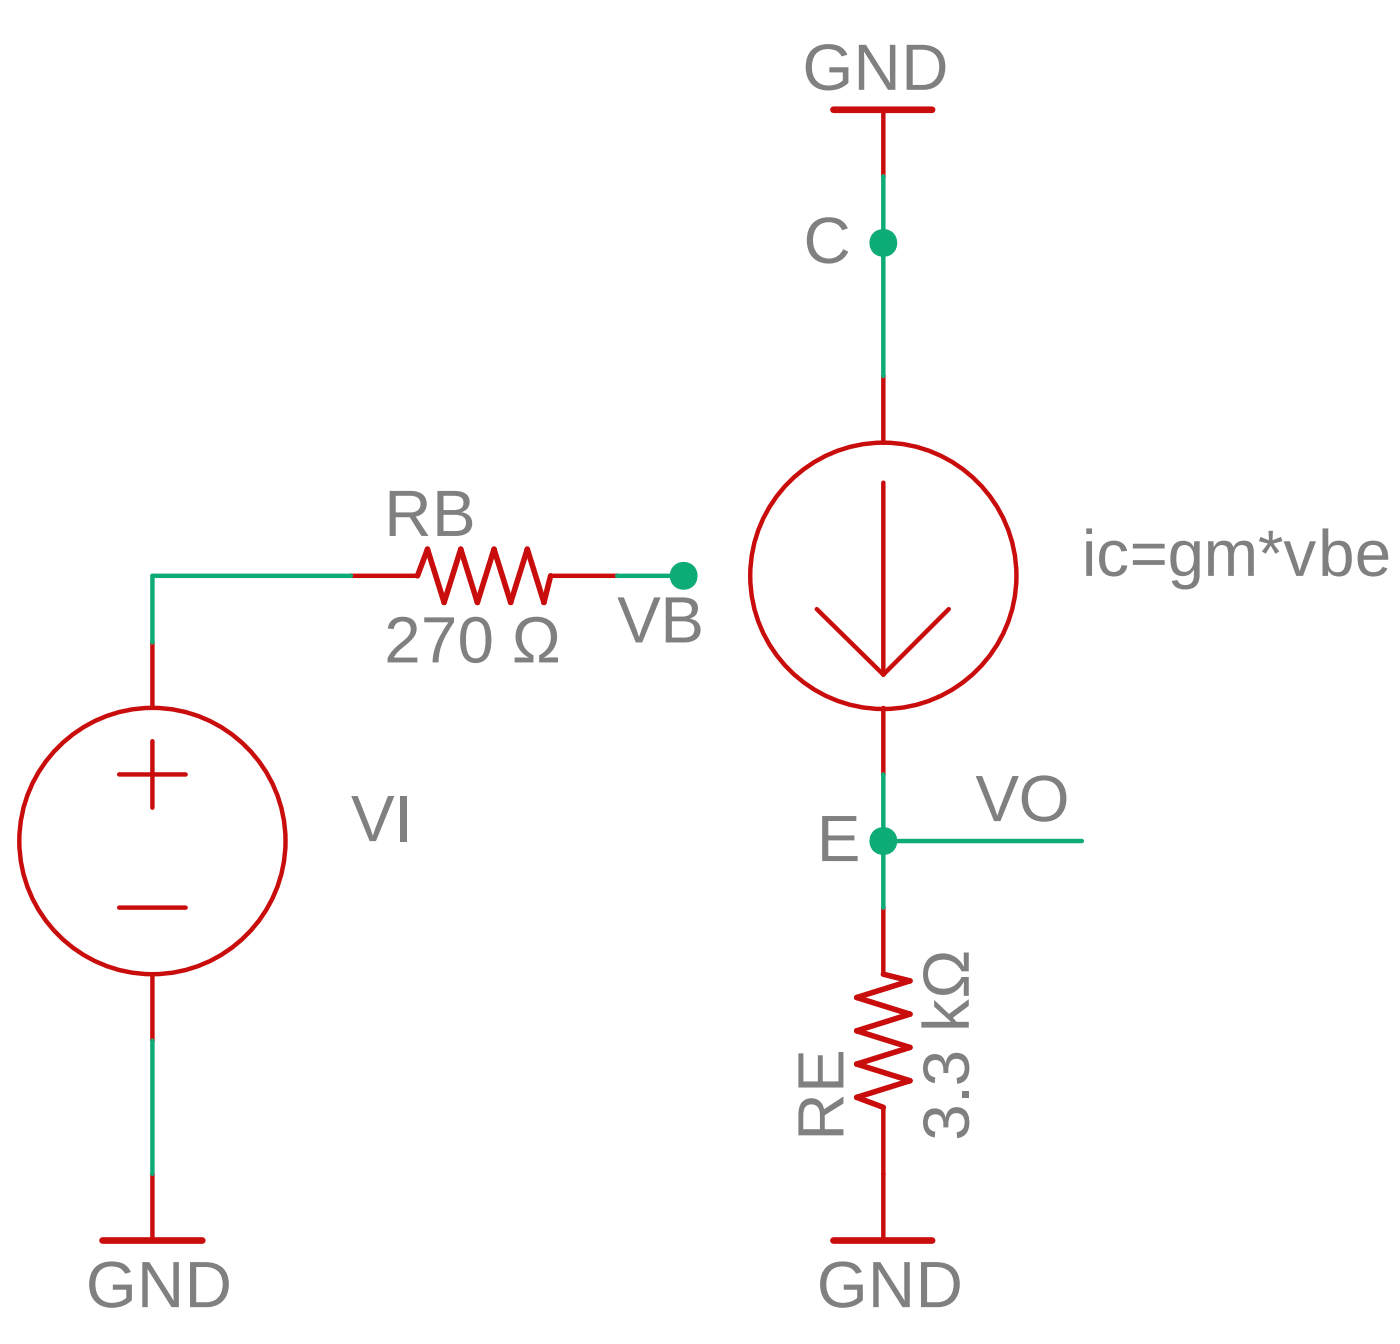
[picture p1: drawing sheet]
<?xml version="1.0" encoding="utf-8"?>
<!DOCTYPE eagle SYSTEM "eagle.dtd">
<eagle version="9.6.2">
<drawing>
<settings>
<setting alwaysvectorfont="no"/>
<setting verticaltext="up"/>
</settings>
<grid distance="0.1" unitdist="inch" unit="inch" style="lines" multiple="1" display="no" altdistance="0.01" altunitdist="inch" altunit="inch"/>
<schematic xreflabel="%F%N/%S.%C%R" xrefpart="/%S.%C%R">
<libraries>
<library name="rcl">
<symbols>
<symbol name="R-US">
<wire x1="-2.54" y1="0" x2="-2.159" y2="1.016" width="0.2032" layer="94"/>
<wire x1="-2.159" y1="1.016" x2="-1.524" y2="-1.016" width="0.2032" layer="94"/>
<wire x1="-1.524" y1="-1.016" x2="-0.889" y2="1.016" width="0.2032" layer="94"/>
<wire x1="-0.889" y1="1.016" x2="-0.254" y2="-1.016" width="0.2032" layer="94"/>
<wire x1="-0.254" y1="-1.016" x2="0.381" y2="1.016" width="0.2032" layer="94"/>
<wire x1="0.381" y1="1.016" x2="1.016" y2="-1.016" width="0.2032" layer="94"/>
<wire x1="1.016" y1="-1.016" x2="1.651" y2="1.016" width="0.2032" layer="94"/>
<wire x1="1.651" y1="1.016" x2="2.286" y2="-1.016" width="0.2032" layer="94"/>
<wire x1="2.286" y1="-1.016" x2="2.54" y2="0" width="0.2032" layer="94"/>
<text x="-3.81" y="1.4986" size="1.778" layer="95">&gt;NAME</text>
<text x="-3.81" y="-3.302" size="1.778" layer="96">&gt;VALUE</text>
<pin name="2" x="5.08" y="0" visible="off" length="short" direction="pas" swaplevel="1" rot="R180"/>
<pin name="1" x="-5.08" y="0" visible="off" length="short" direction="pas" swaplevel="1"/>
</symbol>
</symbols>
<devicesets>
<deviceset name="R-US_" prefix="R" uservalue="yes">
<gates>
<gate name="G$1" symbol="R-US" x="0" y="0"/>
</gates>
<devices>
<device name="R0402" package="R0402">
<connects>
<connect gate="G$1" pin="1" pad="1"/>
<connect gate="G$1" pin="2" pad="2"/>
</connects>
<package3dinstances>
<package3dinstance package3d_urn="urn:adsk.eagle:package:23547/3"/>
</package3dinstances>
<technologies>
<technology name="">
<attribute name="POPULARITY" value="34" constant="no"/>
<attribute name="SPICEPREFIX" value="R" constant="no"/>
</technology>
</technologies>
</device>
<device name="R0603" package="R0603">
<connects>
<connect gate="G$1" pin="1" pad="1"/>
<connect gate="G$1" pin="2" pad="2"/>
</connects>
<package3dinstances>
<package3dinstance package3d_urn="urn:adsk.eagle:package:23555/3"/>
</package3dinstances>
<technologies>
<technology name="">
<attribute name="POPULARITY" value="77" constant="no"/>
<attribute name="SPICEPREFIX" value="R" constant="no"/>
</technology>
</technologies>
</device>
<device name="R0805" package="R0805">
<connects>
<connect gate="G$1" pin="1" pad="1"/>
<connect gate="G$1" pin="2" pad="2"/>
</connects>
<package3dinstances>
<package3dinstance package3d_urn="urn:adsk.eagle:package:23553/2"/>
</package3dinstances>
<technologies>
<technology name="">
<attribute name="POPULARITY" value="85" constant="no"/>
<attribute name="SPICEPREFIX" value="R" constant="no"/>
</technology>
</technologies>
</device>
<device name="R0805W" package="R0805W">
<connects>
<connect gate="G$1" pin="1" pad="1"/>
<connect gate="G$1" pin="2" pad="2"/>
</connects>
<package3dinstances>
<package3dinstance package3d_urn="urn:adsk.eagle:package:23537/2"/>
</package3dinstances>
<technologies>
<technology name="">
<attribute name="POPULARITY" value="0" constant="no"/>
<attribute name="SPICEPREFIX" value="R" constant="no"/>
</technology>
</technologies>
</device>
<device name="R1206" package="R1206">
<connects>
<connect gate="G$1" pin="1" pad="1"/>
<connect gate="G$1" pin="2" pad="2"/>
</connects>
<package3dinstances>
<package3dinstance package3d_urn="urn:adsk.eagle:package:23540/2"/>
</package3dinstances>
<technologies>
<technology name="">
<attribute name="POPULARITY" value="19" constant="no"/>
<attribute name="SPICEPREFIX" value="R" constant="no"/>
</technology>
</technologies>
</device>
<device name="R1206W" package="R1206W">
<connects>
<connect gate="G$1" pin="1" pad="1"/>
<connect gate="G$1" pin="2" pad="2"/>
</connects>
<package3dinstances>
<package3dinstance package3d_urn="urn:adsk.eagle:package:23539/2"/>
</package3dinstances>
<technologies>
<technology name="">
<attribute name="POPULARITY" value="0" constant="no"/>
<attribute name="SPICEPREFIX" value="R" constant="no"/>
</technology>
</technologies>
</device>
<device name="R1210" package="R1210">
<connects>
<connect gate="G$1" pin="1" pad="1"/>
<connect gate="G$1" pin="2" pad="2"/>
</connects>
<package3dinstances>
<package3dinstance package3d_urn="urn:adsk.eagle:package:23554/2"/>
</package3dinstances>
<technologies>
<technology name="">
<attribute name="POPULARITY" value="0" constant="no"/>
<attribute name="SPICEPREFIX" value="R" constant="no"/>
</technology>
</technologies>
</device>
<device name="R1210W" package="R1210W">
<connects>
<connect gate="G$1" pin="1" pad="1"/>
<connect gate="G$1" pin="2" pad="2"/>
</connects>
<package3dinstances>
<package3dinstance package3d_urn="urn:adsk.eagle:package:23541/2"/>
</package3dinstances>
<technologies>
<technology name="">
<attribute name="POPULARITY" value="0" constant="no"/>
<attribute name="SPICEPREFIX" value="R" constant="no"/>
</technology>
</technologies>
</device>
<device name="R2010" package="R2010">
<connects>
<connect gate="G$1" pin="1" pad="1"/>
<connect gate="G$1" pin="2" pad="2"/>
</connects>
<package3dinstances>
<package3dinstance package3d_urn="urn:adsk.eagle:package:23551/2"/>
</package3dinstances>
<technologies>
<technology name="">
<attribute name="POPULARITY" value="0" constant="no"/>
<attribute name="SPICEPREFIX" value="R" constant="no"/>
</technology>
</technologies>
</device>
<device name="R2010W" package="R2010W">
<connects>
<connect gate="G$1" pin="1" pad="1"/>
<connect gate="G$1" pin="2" pad="2"/>
</connects>
<package3dinstances>
<package3dinstance package3d_urn="urn:adsk.eagle:package:23542/2"/>
</package3dinstances>
<technologies>
<technology name="">
<attribute name="POPULARITY" value="0" constant="no"/>
<attribute name="SPICEPREFIX" value="R" constant="no"/>
</technology>
</technologies>
</device>
<device name="R2012" package="R2012">
<connects>
<connect gate="G$1" pin="1" pad="1"/>
<connect gate="G$1" pin="2" pad="2"/>
</connects>
<package3dinstances>
<package3dinstance package3d_urn="urn:adsk.eagle:package:23543/2"/>
</package3dinstances>
<technologies>
<technology name="">
<attribute name="POPULARITY" value="0" constant="no"/>
<attribute name="SPICEPREFIX" value="R" constant="no"/>
</technology>
</technologies>
</device>
<device name="R2012W" package="R2012W">
<connects>
<connect gate="G$1" pin="1" pad="1"/>
<connect gate="G$1" pin="2" pad="2"/>
</connects>
<package3dinstances>
<package3dinstance package3d_urn="urn:adsk.eagle:package:23544/2"/>
</package3dinstances>
<technologies>
<technology name="">
<attribute name="POPULARITY" value="0" constant="no"/>
<attribute name="SPICEPREFIX" value="R" constant="no"/>
</technology>
</technologies>
</device>
<device name="R2512" package="R2512">
<connects>
<connect gate="G$1" pin="1" pad="1"/>
<connect gate="G$1" pin="2" pad="2"/>
</connects>
<package3dinstances>
<package3dinstance package3d_urn="urn:adsk.eagle:package:23545/2"/>
</package3dinstances>
<technologies>
<technology name="">
<attribute name="POPULARITY" value="0" constant="no"/>
<attribute name="SPICEPREFIX" value="R" constant="no"/>
</technology>
</technologies>
</device>
<device name="R2512W" package="R2512W">
<connects>
<connect gate="G$1" pin="1" pad="1"/>
<connect gate="G$1" pin="2" pad="2"/>
</connects>
<package3dinstances>
<package3dinstance package3d_urn="urn:adsk.eagle:package:23565/2"/>
</package3dinstances>
<technologies>
<technology name="">
<attribute name="POPULARITY" value="2" constant="no"/>
<attribute name="SPICEPREFIX" value="R" constant="no"/>
</technology>
</technologies>
</device>
<device name="R3216" package="R3216">
<connects>
<connect gate="G$1" pin="1" pad="1"/>
<connect gate="G$1" pin="2" pad="2"/>
</connects>
<package3dinstances>
<package3dinstance package3d_urn="urn:adsk.eagle:package:23557/2"/>
</package3dinstances>
<technologies>
<technology name="">
<attribute name="POPULARITY" value="0" constant="no"/>
<attribute name="SPICEPREFIX" value="R" constant="no"/>
</technology>
</technologies>
</device>
<device name="R3216W" package="R3216W">
<connects>
<connect gate="G$1" pin="1" pad="1"/>
<connect gate="G$1" pin="2" pad="2"/>
</connects>
<package3dinstances>
<package3dinstance package3d_urn="urn:adsk.eagle:package:23548/2"/>
</package3dinstances>
<technologies>
<technology name="">
<attribute name="POPULARITY" value="1" constant="no"/>
<attribute name="SPICEPREFIX" value="R" constant="no"/>
</technology>
</technologies>
</device>
<device name="R3225" package="R3225">
<connects>
<connect gate="G$1" pin="1" pad="1"/>
<connect gate="G$1" pin="2" pad="2"/>
</connects>
<package3dinstances>
<package3dinstance package3d_urn="urn:adsk.eagle:package:23549/2"/>
</package3dinstances>
<technologies>
<technology name="">
<attribute name="POPULARITY" value="0" constant="no"/>
<attribute name="SPICEPREFIX" value="R" constant="no"/>
</technology>
</technologies>
</device>
<device name="R3225W" package="R3225W">
<connects>
<connect gate="G$1" pin="1" pad="1"/>
<connect gate="G$1" pin="2" pad="2"/>
</connects>
<package3dinstances>
<package3dinstance package3d_urn="urn:adsk.eagle:package:23550/2"/>
</package3dinstances>
<technologies>
<technology name="">
<attribute name="POPULARITY" value="0" constant="no"/>
<attribute name="SPICEPREFIX" value="R" constant="no"/>
</technology>
</technologies>
</device>
<device name="R5025" package="R5025">
<connects>
<connect gate="G$1" pin="1" pad="1"/>
<connect gate="G$1" pin="2" pad="2"/>
</connects>
<package3dinstances>
<package3dinstance package3d_urn="urn:adsk.eagle:package:23552/2"/>
</package3dinstances>
<technologies>
<technology name="">
<attribute name="POPULARITY" value="0" constant="no"/>
<attribute name="SPICEPREFIX" value="R" constant="no"/>
</technology>
</technologies>
</device>
<device name="R5025W" package="R5025W">
<connects>
<connect gate="G$1" pin="1" pad="1"/>
<connect gate="G$1" pin="2" pad="2"/>
</connects>
<package3dinstances>
<package3dinstance package3d_urn="urn:adsk.eagle:package:23558/2"/>
</package3dinstances>
<technologies>
<technology name="">
<attribute name="POPULARITY" value="0" constant="no"/>
<attribute name="SPICEPREFIX" value="R" constant="no"/>
</technology>
</technologies>
</device>
<device name="R6332" package="R6332">
<connects>
<connect gate="G$1" pin="1" pad="1"/>
<connect gate="G$1" pin="2" pad="2"/>
</connects>
<package3dinstances>
<package3dinstance package3d_urn="urn:adsk.eagle:package:23559/2"/>
</package3dinstances>
<technologies>
<technology name="">
<attribute name="POPULARITY" value="0" constant="no"/>
<attribute name="SPICEPREFIX" value="R" constant="no"/>
</technology>
</technologies>
</device>
<device name="R6332W" package="R6332W">
<connects>
<connect gate="G$1" pin="1" pad="1"/>
<connect gate="G$1" pin="2" pad="2"/>
</connects>
<package3dinstances>
<package3dinstance package3d_urn="urn:adsk.eagle:package:26078/2"/>
</package3dinstances>
<technologies>
<technology name="">
<attribute name="POPULARITY" value="0" constant="no"/>
<attribute name="SPICEPREFIX" value="R" constant="no"/>
</technology>
</technologies>
</device>
<device name="M0805" package="M0805">
<connects>
<connect gate="G$1" pin="1" pad="1"/>
<connect gate="G$1" pin="2" pad="2"/>
</connects>
<package3dinstances>
<package3dinstance package3d_urn="urn:adsk.eagle:package:23556/2"/>
</package3dinstances>
<technologies>
<technology name="">
<attribute name="POPULARITY" value="45" constant="no"/>
<attribute name="SPICEPREFIX" value="R" constant="no"/>
</technology>
</technologies>
</device>
<device name="M1206" package="M1206">
<connects>
<connect gate="G$1" pin="1" pad="1"/>
<connect gate="G$1" pin="2" pad="2"/>
</connects>
<package3dinstances>
<package3dinstance package3d_urn="urn:adsk.eagle:package:23566/2"/>
</package3dinstances>
<technologies>
<technology name="">
<attribute name="POPULARITY" value="22" constant="no"/>
<attribute name="SPICEPREFIX" value="R" constant="no"/>
</technology>
</technologies>
</device>
<device name="M1406" package="M1406">
<connects>
<connect gate="G$1" pin="1" pad="1"/>
<connect gate="G$1" pin="2" pad="2"/>
</connects>
<package3dinstances>
<package3dinstance package3d_urn="urn:adsk.eagle:package:23569/2"/>
</package3dinstances>
<technologies>
<technology name="">
<attribute name="POPULARITY" value="0" constant="no"/>
<attribute name="SPICEPREFIX" value="R" constant="no"/>
</technology>
</technologies>
</device>
<device name="M2012" package="M2012">
<connects>
<connect gate="G$1" pin="1" pad="1"/>
<connect gate="G$1" pin="2" pad="2"/>
</connects>
<package3dinstances>
<package3dinstance package3d_urn="urn:adsk.eagle:package:23561/2"/>
</package3dinstances>
<technologies>
<technology name="">
<attribute name="POPULARITY" value="0" constant="no"/>
<attribute name="SPICEPREFIX" value="R" constant="no"/>
</technology>
</technologies>
</device>
<device name="M2309" package="M2309">
<connects>
<connect gate="G$1" pin="1" pad="1"/>
<connect gate="G$1" pin="2" pad="2"/>
</connects>
<package3dinstances>
<package3dinstance package3d_urn="urn:adsk.eagle:package:23562/2"/>
</package3dinstances>
<technologies>
<technology name="">
<attribute name="POPULARITY" value="0" constant="no"/>
<attribute name="SPICEPREFIX" value="R" constant="no"/>
</technology>
</technologies>
</device>
<device name="M3216" package="M3216">
<connects>
<connect gate="G$1" pin="1" pad="1"/>
<connect gate="G$1" pin="2" pad="2"/>
</connects>
<package3dinstances>
<package3dinstance package3d_urn="urn:adsk.eagle:package:23563/2"/>
</package3dinstances>
<technologies>
<technology name="">
<attribute name="POPULARITY" value="0" constant="no"/>
<attribute name="SPICEPREFIX" value="R" constant="no"/>
</technology>
</technologies>
</device>
<device name="M3516" package="M3516">
<connects>
<connect gate="G$1" pin="1" pad="1"/>
<connect gate="G$1" pin="2" pad="2"/>
</connects>
<package3dinstances>
<package3dinstance package3d_urn="urn:adsk.eagle:package:23573/2"/>
</package3dinstances>
<technologies>
<technology name="">
<attribute name="POPULARITY" value="0" constant="no"/>
<attribute name="SPICEPREFIX" value="R" constant="no"/>
</technology>
</technologies>
</device>
<device name="M5923" package="M5923">
<connects>
<connect gate="G$1" pin="1" pad="1"/>
<connect gate="G$1" pin="2" pad="2"/>
</connects>
<package3dinstances>
<package3dinstance package3d_urn="urn:adsk.eagle:package:23564/3"/>
</package3dinstances>
<technologies>
<technology name="">
<attribute name="POPULARITY" value="0" constant="no"/>
<attribute name="SPICEPREFIX" value="R" constant="no"/>
</technology>
</technologies>
</device>
<device name="0204/5" package="0204/5">
<connects>
<connect gate="G$1" pin="1" pad="1"/>
<connect gate="G$1" pin="2" pad="2"/>
</connects>
<package3dinstances>
<package3dinstance package3d_urn="urn:adsk.eagle:package:23488/1"/>
</package3dinstances>
<technologies>
<technology name="">
<attribute name="POPULARITY" value="18" constant="no"/>
<attribute name="SPICEPREFIX" value="R" constant="no"/>
</technology>
</technologies>
</device>
<device name="0204/7" package="0204/7">
<connects>
<connect gate="G$1" pin="1" pad="1"/>
<connect gate="G$1" pin="2" pad="2"/>
</connects>
<package3dinstances>
<package3dinstance package3d_urn="urn:adsk.eagle:package:23498/2"/>
</package3dinstances>
<technologies>
<technology name="">
<attribute name="POPULARITY" value="48" constant="no"/>
<attribute name="SPICEPREFIX" value="R" constant="no"/>
</technology>
</technologies>
</device>
<device name="0207/10" package="0207/10">
<connects>
<connect gate="G$1" pin="1" pad="1"/>
<connect gate="G$1" pin="2" pad="2"/>
</connects>
<package3dinstances>
<package3dinstance package3d_urn="urn:adsk.eagle:package:23491/2"/>
</package3dinstances>
<technologies>
<technology name="">
<attribute name="POPULARITY" value="36" constant="no"/>
<attribute name="SPICEPREFIX" value="R" constant="no"/>
</technology>
</technologies>
</device>
<device name="0207/12" package="0207/12">
<connects>
<connect gate="G$1" pin="1" pad="1"/>
<connect gate="G$1" pin="2" pad="2"/>
</connects>
<package3dinstances>
<package3dinstance package3d_urn="urn:adsk.eagle:package:23489/1"/>
</package3dinstances>
<technologies>
<technology name="">
<attribute name="POPULARITY" value="3" constant="no"/>
<attribute name="SPICEPREFIX" value="R" constant="no"/>
</technology>
</technologies>
</device>
<device name="0207/15" package="0207/15">
<connects>
<connect gate="G$1" pin="1" pad="1"/>
<connect gate="G$1" pin="2" pad="2"/>
</connects>
<package3dinstances>
<package3dinstance package3d_urn="urn:adsk.eagle:package:23492/1"/>
</package3dinstances>
<technologies>
<technology name="">
<attribute name="POPULARITY" value="0" constant="no"/>
<attribute name="SPICEPREFIX" value="R" constant="no"/>
</technology>
</technologies>
</device>
<device name="0207/2V" package="0207/2V">
<connects>
<connect gate="G$1" pin="1" pad="1"/>
<connect gate="G$1" pin="2" pad="2"/>
</connects>
<package3dinstances>
<package3dinstance package3d_urn="urn:adsk.eagle:package:23490/1"/>
</package3dinstances>
<technologies>
<technology name="">
<attribute name="POPULARITY" value="0" constant="no"/>
<attribute name="SPICEPREFIX" value="R" constant="no"/>
</technology>
</technologies>
</device>
<device name="0207/5V" package="0207/5V">
<connects>
<connect gate="G$1" pin="1" pad="1"/>
<connect gate="G$1" pin="2" pad="2"/>
</connects>
<package3dinstances>
<package3dinstance package3d_urn="urn:adsk.eagle:package:23502/1"/>
</package3dinstances>
<technologies>
<technology name="">
<attribute name="POPULARITY" value="0" constant="no"/>
<attribute name="SPICEPREFIX" value="R" constant="no"/>
</technology>
</technologies>
</device>
<device name="0207/7" package="0207/7">
<connects>
<connect gate="G$1" pin="1" pad="1"/>
<connect gate="G$1" pin="2" pad="2"/>
</connects>
<package3dinstances>
<package3dinstance package3d_urn="urn:adsk.eagle:package:23493/2"/>
</package3dinstances>
<technologies>
<technology name="">
<attribute name="POPULARITY" value="22" constant="no"/>
<attribute name="SPICEPREFIX" value="R" constant="no"/>
</technology>
</technologies>
</device>
<device name="0309/10" package="0309/10">
<connects>
<connect gate="G$1" pin="1" pad="1"/>
<connect gate="G$1" pin="2" pad="2"/>
</connects>
<package3dinstances>
<package3dinstance package3d_urn="urn:adsk.eagle:package:23567/2"/>
</package3dinstances>
<technologies>
<technology name="">
<attribute name="POPULARITY" value="0" constant="no"/>
<attribute name="SPICEPREFIX" value="R" constant="no"/>
</technology>
</technologies>
</device>
<device name="0309/12" package="0309/12">
<connects>
<connect gate="G$1" pin="1" pad="1"/>
<connect gate="G$1" pin="2" pad="2"/>
</connects>
<package3dinstances>
<package3dinstance package3d_urn="urn:adsk.eagle:package:23571/1"/>
</package3dinstances>
<technologies>
<technology name="">
<attribute name="POPULARITY" value="8" constant="no"/>
<attribute name="SPICEPREFIX" value="R" constant="no"/>
</technology>
</technologies>
</device>
<device name="0411/12" package="0411/12">
<connects>
<connect gate="G$1" pin="1" pad="1"/>
<connect gate="G$1" pin="2" pad="2"/>
</connects>
<package3dinstances>
<package3dinstance package3d_urn="urn:adsk.eagle:package:23578/1"/>
</package3dinstances>
<technologies>
<technology name="">
<attribute name="POPULARITY" value="0" constant="no"/>
<attribute name="SPICEPREFIX" value="R" constant="no"/>
</technology>
</technologies>
</device>
<device name="0411/15" package="0411/15">
<connects>
<connect gate="G$1" pin="1" pad="1"/>
<connect gate="G$1" pin="2" pad="2"/>
</connects>
<package3dinstances>
<package3dinstance package3d_urn="urn:adsk.eagle:package:23568/2"/>
</package3dinstances>
<technologies>
<technology name="">
<attribute name="POPULARITY" value="2" constant="no"/>
<attribute name="SPICEPREFIX" value="R" constant="no"/>
</technology>
</technologies>
</device>
<device name="0411/3V" package="0411V">
<connects>
<connect gate="G$1" pin="1" pad="1"/>
<connect gate="G$1" pin="2" pad="2"/>
</connects>
<package3dinstances>
<package3dinstance package3d_urn="urn:adsk.eagle:package:23570/1"/>
</package3dinstances>
<technologies>
<technology name="">
<attribute name="POPULARITY" value="0" constant="no"/>
<attribute name="SPICEPREFIX" value="R" constant="no"/>
</technology>
</technologies>
</device>
<device name="0414/15" package="0414/15">
<connects>
<connect gate="G$1" pin="1" pad="1"/>
<connect gate="G$1" pin="2" pad="2"/>
</connects>
<package3dinstances>
<package3dinstance package3d_urn="urn:adsk.eagle:package:23579/2"/>
</package3dinstances>
<technologies>
<technology name="">
<attribute name="POPULARITY" value="0" constant="no"/>
<attribute name="SPICEPREFIX" value="R" constant="no"/>
</technology>
</technologies>
</device>
<device name="0414/5V" package="0414V">
<connects>
<connect gate="G$1" pin="1" pad="1"/>
<connect gate="G$1" pin="2" pad="2"/>
</connects>
<package3dinstances>
<package3dinstance package3d_urn="urn:adsk.eagle:package:23574/1"/>
</package3dinstances>
<technologies>
<technology name="">
<attribute name="POPULARITY" value="0" constant="no"/>
<attribute name="SPICEPREFIX" value="R" constant="no"/>
</technology>
</technologies>
</device>
<device name="0617/17" package="0617/17">
<connects>
<connect gate="G$1" pin="1" pad="1"/>
<connect gate="G$1" pin="2" pad="2"/>
</connects>
<package3dinstances>
<package3dinstance package3d_urn="urn:adsk.eagle:package:23575/2"/>
</package3dinstances>
<technologies>
<technology name="">
<attribute name="POPULARITY" value="0" constant="no"/>
<attribute name="SPICEPREFIX" value="R" constant="no"/>
</technology>
</technologies>
</device>
<device name="0617/22" package="0617/22">
<connects>
<connect gate="G$1" pin="1" pad="1"/>
<connect gate="G$1" pin="2" pad="2"/>
</connects>
<package3dinstances>
<package3dinstance package3d_urn="urn:adsk.eagle:package:23577/1"/>
</package3dinstances>
<technologies>
<technology name="">
<attribute name="POPULARITY" value="0" constant="no"/>
<attribute name="SPICEPREFIX" value="R" constant="no"/>
</technology>
</technologies>
</device>
<device name="0617/5V" package="0617V">
<connects>
<connect gate="G$1" pin="1" pad="1"/>
<connect gate="G$1" pin="2" pad="2"/>
</connects>
<package3dinstances>
<package3dinstance package3d_urn="urn:adsk.eagle:package:23576/1"/>
</package3dinstances>
<technologies>
<technology name="">
<attribute name="POPULARITY" value="0" constant="no"/>
<attribute name="SPICEPREFIX" value="R" constant="no"/>
</technology>
</technologies>
</device>
<device name="0922/22" package="0922/22">
<connects>
<connect gate="G$1" pin="1" pad="1"/>
<connect gate="G$1" pin="2" pad="2"/>
</connects>
<package3dinstances>
<package3dinstance package3d_urn="urn:adsk.eagle:package:23580/2"/>
</package3dinstances>
<technologies>
<technology name="">
<attribute name="POPULARITY" value="0" constant="no"/>
<attribute name="SPICEPREFIX" value="R" constant="no"/>
</technology>
</technologies>
</device>
<device name="0613/5V" package="P0613V">
<connects>
<connect gate="G$1" pin="1" pad="1"/>
<connect gate="G$1" pin="2" pad="2"/>
</connects>
<package3dinstances>
<package3dinstance package3d_urn="urn:adsk.eagle:package:23582/1"/>
</package3dinstances>
<technologies>
<technology name="">
<attribute name="POPULARITY" value="0" constant="no"/>
<attribute name="SPICEPREFIX" value="R" constant="no"/>
</technology>
</technologies>
</device>
<device name="0613/15" package="P0613/15">
<connects>
<connect gate="G$1" pin="1" pad="1"/>
<connect gate="G$1" pin="2" pad="2"/>
</connects>
<package3dinstances>
<package3dinstance package3d_urn="urn:adsk.eagle:package:23581/2"/>
</package3dinstances>
<technologies>
<technology name="">
<attribute name="POPULARITY" value="0" constant="no"/>
<attribute name="SPICEPREFIX" value="R" constant="no"/>
</technology>
</technologies>
</device>
<device name="0817/22" package="P0817/22">
<connects>
<connect gate="G$1" pin="1" pad="1"/>
<connect gate="G$1" pin="2" pad="2"/>
</connects>
<package3dinstances>
<package3dinstance package3d_urn="urn:adsk.eagle:package:23583/1"/>
</package3dinstances>
<technologies>
<technology name="">
<attribute name="POPULARITY" value="0" constant="no"/>
<attribute name="SPICEPREFIX" value="R" constant="no"/>
</technology>
</technologies>
</device>
<device name="0817/7V" package="P0817V">
<connects>
<connect gate="G$1" pin="1" pad="1"/>
<connect gate="G$1" pin="2" pad="2"/>
</connects>
<package3dinstances>
<package3dinstance package3d_urn="urn:adsk.eagle:package:23608/1"/>
</package3dinstances>
<technologies>
<technology name="">
<attribute name="POPULARITY" value="0" constant="no"/>
<attribute name="SPICEPREFIX" value="R" constant="no"/>
</technology>
</technologies>
</device>
<device name="V234/12" package="V234/12">
<connects>
<connect gate="G$1" pin="1" pad="1"/>
<connect gate="G$1" pin="2" pad="2"/>
</connects>
<package3dinstances>
<package3dinstance package3d_urn="urn:adsk.eagle:package:23592/1"/>
</package3dinstances>
<technologies>
<technology name="">
<attribute name="POPULARITY" value="0" constant="no"/>
<attribute name="SPICEPREFIX" value="R" constant="no"/>
</technology>
</technologies>
</device>
<device name="V235/17" package="V235/17">
<connects>
<connect gate="G$1" pin="1" pad="1"/>
<connect gate="G$1" pin="2" pad="2"/>
</connects>
<package3dinstances>
<package3dinstance package3d_urn="urn:adsk.eagle:package:23586/2"/>
</package3dinstances>
<technologies>
<technology name="">
<attribute name="POPULARITY" value="0" constant="no"/>
<attribute name="SPICEPREFIX" value="R" constant="no"/>
</technology>
</technologies>
</device>
<device name="V526-0" package="V526-0">
<connects>
<connect gate="G$1" pin="1" pad="1"/>
<connect gate="G$1" pin="2" pad="2"/>
</connects>
<package3dinstances>
<package3dinstance package3d_urn="urn:adsk.eagle:package:23590/1"/>
</package3dinstances>
<technologies>
<technology name="">
<attribute name="POPULARITY" value="0" constant="no"/>
<attribute name="SPICEPREFIX" value="R" constant="no"/>
</technology>
</technologies>
</device>
<device name="MELF0102AX" package="MINI_MELF-0102AX">
<connects>
<connect gate="G$1" pin="1" pad="1"/>
<connect gate="G$1" pin="2" pad="2"/>
</connects>
<package3dinstances>
<package3dinstance package3d_urn="urn:adsk.eagle:package:23594/1"/>
</package3dinstances>
<technologies>
<technology name="">
<attribute name="POPULARITY" value="0" constant="no"/>
<attribute name="SPICEPREFIX" value="R" constant="no"/>
</technology>
</technologies>
</device>
<device name="0922V" package="0922V">
<connects>
<connect gate="G$1" pin="1" pad="1"/>
<connect gate="G$1" pin="2" pad="2"/>
</connects>
<package3dinstances>
<package3dinstance package3d_urn="urn:adsk.eagle:package:23589/1"/>
</package3dinstances>
<technologies>
<technology name="">
<attribute name="POPULARITY" value="0" constant="no"/>
<attribute name="SPICEPREFIX" value="R" constant="no"/>
</technology>
</technologies>
</device>
<device name="MELF0102R" package="MINI_MELF-0102R">
<connects>
<connect gate="G$1" pin="1" pad="1"/>
<connect gate="G$1" pin="2" pad="2"/>
</connects>
<package3dinstances>
<package3dinstance package3d_urn="urn:adsk.eagle:package:23591/2"/>
</package3dinstances>
<technologies>
<technology name="">
<attribute name="POPULARITY" value="1" constant="no"/>
<attribute name="SPICEPREFIX" value="R" constant="no"/>
</technology>
</technologies>
</device>
<device name="MELF0102W" package="MINI_MELF-0102W">
<connects>
<connect gate="G$1" pin="1" pad="1"/>
<connect gate="G$1" pin="2" pad="2"/>
</connects>
<package3dinstances>
<package3dinstance package3d_urn="urn:adsk.eagle:package:23588/2"/>
</package3dinstances>
<technologies>
<technology name="">
<attribute name="POPULARITY" value="0" constant="no"/>
<attribute name="SPICEPREFIX" value="R" constant="no"/>
</technology>
</technologies>
</device>
<device name="MELF0204R" package="MINI_MELF-0204R">
<connects>
<connect gate="G$1" pin="1" pad="1"/>
<connect gate="G$1" pin="2" pad="2"/>
</connects>
<package3dinstances>
<package3dinstance package3d_urn="urn:adsk.eagle:package:26109/2"/>
</package3dinstances>
<technologies>
<technology name="">
<attribute name="POPULARITY" value="1" constant="no"/>
<attribute name="SPICEPREFIX" value="R" constant="no"/>
</technology>
</technologies>
</device>
<device name="MELF0204W" package="MINI_MELF-0204W">
<connects>
<connect gate="G$1" pin="1" pad="1"/>
<connect gate="G$1" pin="2" pad="2"/>
</connects>
<package3dinstances>
<package3dinstance package3d_urn="urn:adsk.eagle:package:26111/2"/>
</package3dinstances>
<technologies>
<technology name="">
<attribute name="POPULARITY" value="0" constant="no"/>
<attribute name="SPICEPREFIX" value="R" constant="no"/>
</technology>
</technologies>
</device>
<device name="MELF0207R" package="MINI_MELF-0207R">
<connects>
<connect gate="G$1" pin="1" pad="1"/>
<connect gate="G$1" pin="2" pad="2"/>
</connects>
<package3dinstances>
<package3dinstance package3d_urn="urn:adsk.eagle:package:26113/2"/>
</package3dinstances>
<technologies>
<technology name="">
<attribute name="POPULARITY" value="0" constant="no"/>
<attribute name="SPICEPREFIX" value="R" constant="no"/>
</technology>
</technologies>
</device>
<device name="MELF0207W" package="MINI_MELF-0207W">
<connects>
<connect gate="G$1" pin="1" pad="1"/>
<connect gate="G$1" pin="2" pad="2"/>
</connects>
<package3dinstances>
<package3dinstance package3d_urn="urn:adsk.eagle:package:26112/2"/>
</package3dinstances>
<technologies>
<technology name="">
<attribute name="POPULARITY" value="0" constant="no"/>
<attribute name="SPICEPREFIX" value="R" constant="no"/>
</technology>
</technologies>
</device>
<device name="RDH/15" package="RDH/15">
<connects>
<connect gate="G$1" pin="1" pad="1"/>
<connect gate="G$1" pin="2" pad="2"/>
</connects>
<package3dinstances>
<package3dinstance package3d_urn="urn:adsk.eagle:package:23595/1"/>
</package3dinstances>
<technologies>
<technology name="">
<attribute name="POPULARITY" value="0" constant="no"/>
<attribute name="SPICEPREFIX" value="R" constant="no"/>
</technology>
</technologies>
</device>
<device name="0204/2V" package="0204V">
<connects>
<connect gate="G$1" pin="1" pad="1"/>
<connect gate="G$1" pin="2" pad="2"/>
</connects>
<package3dinstances>
<package3dinstance package3d_urn="urn:adsk.eagle:package:23495/1"/>
</package3dinstances>
<technologies>
<technology name="">
<attribute name="POPULARITY" value="0" constant="no"/>
<attribute name="SPICEPREFIX" value="R" constant="no"/>
</technology>
</technologies>
</device>
<device name="0309/V" package="0309V">
<connects>
<connect gate="G$1" pin="1" pad="1"/>
<connect gate="G$1" pin="2" pad="2"/>
</connects>
<package3dinstances>
<package3dinstance package3d_urn="urn:adsk.eagle:package:23572/1"/>
</package3dinstances>
<technologies>
<technology name="">
<attribute name="POPULARITY" value="0" constant="no"/>
<attribute name="SPICEPREFIX" value="R" constant="no"/>
</technology>
</technologies>
</device>
<device name="R0201" package="R0201">
<connects>
<connect gate="G$1" pin="1" pad="1"/>
<connect gate="G$1" pin="2" pad="2"/>
</connects>
<package3dinstances>
<package3dinstance package3d_urn="urn:adsk.eagle:package:26117/2"/>
</package3dinstances>
<technologies>
<technology name="">
<attribute name="POPULARITY" value="0" constant="no"/>
<attribute name="SPICEPREFIX" value="R" constant="no"/>
</technology>
</technologies>
</device>
<device name="VMTA55" package="VMTA55">
<connects>
<connect gate="G$1" pin="1" pad="1"/>
<connect gate="G$1" pin="2" pad="2"/>
</connects>
<package3dinstances>
<package3dinstance package3d_urn="urn:adsk.eagle:package:26121/2"/>
</package3dinstances>
<technologies>
<technology name="">
<attribute name="POPULARITY" value="0" constant="no"/>
<attribute name="SPICEPREFIX" value="R" constant="no"/>
</technology>
</technologies>
</device>
<device name="VMTB60" package="VMTB60">
<connects>
<connect gate="G$1" pin="1" pad="1"/>
<connect gate="G$1" pin="2" pad="2"/>
</connects>
<package3dinstances>
<package3dinstance package3d_urn="urn:adsk.eagle:package:26122/2"/>
</package3dinstances>
<technologies>
<technology name="">
<attribute name="POPULARITY" value="0" constant="no"/>
<attribute name="SPICEPREFIX" value="R" constant="no"/>
</technology>
</technologies>
</device>
<device name="VTA52" package="VTA52">
<connects>
<connect gate="G$1" pin="1" pad="1"/>
<connect gate="G$1" pin="2" pad="2"/>
</connects>
<package3dinstances>
<package3dinstance package3d_urn="urn:adsk.eagle:package:26116/2"/>
</package3dinstances>
<technologies>
<technology name="">
<attribute name="POPULARITY" value="3" constant="no"/>
<attribute name="SPICEPREFIX" value="R" constant="no"/>
</technology>
</technologies>
</device>
<device name="VTA53" package="VTA53">
<connects>
<connect gate="G$1" pin="1" pad="1"/>
<connect gate="G$1" pin="2" pad="2"/>
</connects>
<package3dinstances>
<package3dinstance package3d_urn="urn:adsk.eagle:package:26118/2"/>
</package3dinstances>
<technologies>
<technology name="">
<attribute name="POPULARITY" value="0" constant="no"/>
<attribute name="SPICEPREFIX" value="R" constant="no"/>
</technology>
</technologies>
</device>
<device name="VTA54" package="VTA54">
<connects>
<connect gate="G$1" pin="1" pad="1"/>
<connect gate="G$1" pin="2" pad="2"/>
</connects>
<package3dinstances>
<package3dinstance package3d_urn="urn:adsk.eagle:package:26119/2"/>
</package3dinstances>
<technologies>
<technology name="">
<attribute name="POPULARITY" value="0" constant="no"/>
<attribute name="SPICEPREFIX" value="R" constant="no"/>
</technology>
</technologies>
</device>
<device name="VTA55" package="VTA55">
<connects>
<connect gate="G$1" pin="1" pad="1"/>
<connect gate="G$1" pin="2" pad="2"/>
</connects>
<package3dinstances>
<package3dinstance package3d_urn="urn:adsk.eagle:package:26120/2"/>
</package3dinstances>
<technologies>
<technology name="">
<attribute name="POPULARITY" value="0" constant="no"/>
<attribute name="SPICEPREFIX" value="R" constant="no"/>
</technology>
</technologies>
</device>
<device name="VTA56" package="VTA56">
<connects>
<connect gate="G$1" pin="1" pad="1"/>
<connect gate="G$1" pin="2" pad="2"/>
</connects>
<package3dinstances>
<package3dinstance package3d_urn="urn:adsk.eagle:package:26129/3"/>
</package3dinstances>
<technologies>
<technology name="">
<attribute name="POPULARITY" value="0" constant="no"/>
<attribute name="SPICEPREFIX" value="R" constant="no"/>
</technology>
</technologies>
</device>
<device name="R4527" package="R4527">
<connects>
<connect gate="G$1" pin="1" pad="1"/>
<connect gate="G$1" pin="2" pad="2"/>
</connects>
<package3dinstances>
<package3dinstance package3d_urn="urn:adsk.eagle:package:13310/2"/>
</package3dinstances>
<technologies>
<technology name="">
<attribute name="POPULARITY" value="0" constant="no"/>
<attribute name="SPICEPREFIX" value="R" constant="no"/>
</technology>
</technologies>
</device>
<device name="WSC0001" package="WSC0001">
<connects>
<connect gate="G$1" pin="1" pad="1"/>
<connect gate="G$1" pin="2" pad="2"/>
</connects>
<package3dinstances>
<package3dinstance package3d_urn="urn:adsk.eagle:package:26123/2"/>
</package3dinstances>
<technologies>
<technology name="">
<attribute name="POPULARITY" value="0" constant="no"/>
<attribute name="SPICEPREFIX" value="R" constant="no"/>
</technology>
</technologies>
</device>
<device name="WSC0002" package="WSC0002">
<connects>
<connect gate="G$1" pin="1" pad="1"/>
<connect gate="G$1" pin="2" pad="2"/>
</connects>
<package3dinstances>
<package3dinstance package3d_urn="urn:adsk.eagle:package:26125/2"/>
</package3dinstances>
<technologies>
<technology name="">
<attribute name="POPULARITY" value="0" constant="no"/>
<attribute name="SPICEPREFIX" value="R" constant="no"/>
</technology>
</technologies>
</device>
<device name="WSC01/2" package="WSC01/2">
<connects>
<connect gate="G$1" pin="1" pad="1"/>
<connect gate="G$1" pin="2" pad="2"/>
</connects>
<package3dinstances>
<package3dinstance package3d_urn="urn:adsk.eagle:package:26127/2"/>
</package3dinstances>
<technologies>
<technology name="">
<attribute name="POPULARITY" value="0" constant="no"/>
<attribute name="SPICEPREFIX" value="R" constant="no"/>
</technology>
</technologies>
</device>
<device name="WSC2515" package="WSC2515">
<connects>
<connect gate="G$1" pin="1" pad="1"/>
<connect gate="G$1" pin="2" pad="2"/>
</connects>
<package3dinstances>
<package3dinstance package3d_urn="urn:adsk.eagle:package:26134/2"/>
</package3dinstances>
<technologies>
<technology name="">
<attribute name="POPULARITY" value="0" constant="no"/>
<attribute name="SPICEPREFIX" value="R" constant="no"/>
</technology>
</technologies>
</device>
<device name="WSC4527" package="WSC4527">
<connects>
<connect gate="G$1" pin="1" pad="1"/>
<connect gate="G$1" pin="2" pad="2"/>
</connects>
<package3dinstances>
<package3dinstance package3d_urn="urn:adsk.eagle:package:26126/2"/>
</package3dinstances>
<technologies>
<technology name="">
<attribute name="POPULARITY" value="0" constant="no"/>
<attribute name="SPICEPREFIX" value="R" constant="no"/>
</technology>
</technologies>
</device>
<device name="WSC6927" package="WSC6927">
<connects>
<connect gate="G$1" pin="1" pad="1"/>
<connect gate="G$1" pin="2" pad="2"/>
</connects>
<package3dinstances>
<package3dinstance package3d_urn="urn:adsk.eagle:package:26128/2"/>
</package3dinstances>
<technologies>
<technology name="">
<attribute name="POPULARITY" value="0" constant="no"/>
<attribute name="SPICEPREFIX" value="R" constant="no"/>
</technology>
</technologies>
</device>
<device name="R1218" package="R1218">
<connects>
<connect gate="G$1" pin="1" pad="1"/>
<connect gate="G$1" pin="2" pad="2"/>
</connects>
<package3dinstances>
<package3dinstance package3d_urn="urn:adsk.eagle:package:26131/2"/>
</package3dinstances>
<technologies>
<technology name="">
<attribute name="POPULARITY" value="0" constant="no"/>
<attribute name="SPICEPREFIX" value="R" constant="no"/>
</technology>
</technologies>
</device>
<device name="1812X7R" package="1812X7R">
<connects>
<connect gate="G$1" pin="1" pad="1"/>
<connect gate="G$1" pin="2" pad="2"/>
</connects>
<package3dinstances>
<package3dinstance package3d_urn="urn:adsk.eagle:package:26130/2"/>
</package3dinstances>
<technologies>
<technology name="">
<attribute name="POPULARITY" value="0" constant="no"/>
<attribute name="SPICEPREFIX" value="R" constant="no"/>
</technology>
</technologies>
</device>
<device name="01005" package="R01005">
<connects>
<connect gate="G$1" pin="1" pad="1"/>
<connect gate="G$1" pin="2" pad="2"/>
</connects>
<package3dinstances>
<package3dinstance package3d_urn="urn:adsk.eagle:package:26133/2"/>
</package3dinstances>
<technologies>
<technology name="">
<attribute name="POPULARITY" value="1" constant="no"/>
<attribute name="SPICEPREFIX" value="R" constant="no"/>
</technology>
</technologies>
</device>
</devices>
<spice>
<pinmapping spiceprefix="R">
<pinmap gate="G$1" pin="1" pinorder="1"/>
<pinmap gate="G$1" pin="2" pinorder="2"/>
</pinmapping>
</spice>
</deviceset>
</devicesets>
</library>
<library name="supply1">
<symbols>
<symbol name="GND">
<wire x1="-1.905" y1="0" x2="1.905" y2="0" width="0.254" layer="94"/>
<text x="-2.54" y="-2.54" size="1.778" layer="96">&gt;VALUE</text>
<pin name="GND" x="0" y="2.54" visible="off" length="short" direction="sup" rot="R270"/>
</symbol>
</symbols>
<devicesets>
<deviceset name="GND" prefix="GND">
<gates>
<gate name="1" symbol="GND" x="0" y="0"/>
</gates>
<devices>
<device name="">
<technologies>
<technology name=""/>
</technologies>
</device>
</devices>
</deviceset>
</devicesets>
</library>
<library name="ngspice-simulation">
<symbols>
<symbol name="VOLTAGE">
<circle x="0" y="0" radius="5.08" width="0.1524" layer="94"/>
<pin name="+" x="0" y="7.62" visible="off" length="short" direction="pas" rot="R270"/>
<pin name="-" x="0" y="-7.62" visible="off" length="short" direction="pas" rot="R90"/>
<text x="7.62" y="2.54" size="1.778" layer="95">&gt;NAME</text>
<text x="7.62" y="0" size="1.778" layer="96">&gt;VALUE</text>
<text x="7.62" y="-2.54" size="1.778" layer="97">&gt;SPICEMODEL</text>
<text x="7.62" y="-5.08" size="1.778" layer="97">&gt;SPICEEXTRA</text>
<wire x1="-1.27" y1="2.54" x2="1.27" y2="2.54" width="0.1524" layer="94"/>
<wire x1="0" y1="3.81" x2="0" y2="1.27" width="0.1524" layer="94"/>
<wire x1="-1.27" y1="-2.54" x2="1.27" y2="-2.54" width="0.1524" layer="94"/>
</symbol>
<symbol name="CURRENT">
<circle x="0" y="0" radius="5.08" width="0.1524" layer="94"/>
<wire x1="0" y1="3.556" x2="0" y2="-3.81" width="0.1524" layer="94"/>
<wire x1="0" y1="-3.81" x2="2.54" y2="-1.27" width="0.1524" layer="94"/>
<wire x1="0" y1="-3.81" x2="-2.54" y2="-1.27" width="0.1524" layer="94"/>
<pin name="+" x="0" y="7.62" visible="off" length="short" direction="pas" rot="R270"/>
<pin name="-" x="0" y="-7.62" visible="off" length="short" direction="pas" rot="R90"/>
<text x="7.62" y="2.54" size="1.778" layer="95">&gt;NAME</text>
<text x="7.62" y="0" size="1.778" layer="96">&gt;VALUE</text>
<text x="7.62" y="-2.54" size="1.778" layer="97">&gt;SPICEMODEL</text>
<text x="7.62" y="-5.08" size="1.778" layer="97">&gt;SPICEEXTRA</text>
</symbol>
</symbols>
<devicesets>
<deviceset name="VOLTAGE" prefix="V" uservalue="yes">
<gates>
<gate name="G$1" symbol="VOLTAGE" x="0" y="0"/>
</gates>
<devices>
<device name="">
<technologies>
<technology name="">
<attribute name="VALUE" value="0V" constant="no"/>
<attribute name="_EXTERNAL_" value="" constant="no"/>
</technology>
</technologies>
</device>
</devices>
<spice>
<pinmapping spiceprefix="V">
<pinmap gate="G$1" pin="+" pinorder="1"/>
<pinmap gate="G$1" pin="-" pinorder="2"/>
</pinmapping>
</spice>
</deviceset>
<deviceset name="CURRENT" prefix="I" uservalue="yes">
<gates>
<gate name="G$1" symbol="CURRENT" x="0" y="0"/>
</gates>
<devices>
<device name="">
<technologies>
<technology name="">
<attribute name="VALUE" value="0A" constant="no"/>
<attribute name="_EXTERNAL_" value="" constant="no"/>
</technology>
</technologies>
</device>
</devices>
<spice>
<pinmapping spiceprefix="I">
<pinmap gate="G$1" pin="+" pinorder="1"/>
<pinmap gate="G$1" pin="-" pinorder="2"/>
</pinmapping>
</spice>
</deviceset>
</devicesets>
</library>
</libraries>
<attributes>
</attributes>
<variantdefs>
</variantdefs>
<classes>
<class number="0" name="default" width="0" drill="0">
</class>
</classes>
<parts>
<part name="RB" library="rcl" deviceset="R-US_" device="0204/5" package3d_urn="urn:adsk.eagle:package:23488/1" value="270 Ω"/>
<part name="VIN" library="ngspice-simulation" deviceset="VOLTAGE" device="" value="0V"/>
<part name="RE" library="rcl" deviceset="R-US_" device="0204/5" package3d_urn="urn:adsk.eagle:package:23488/1" value="3.3 kΩ"/>
<part name="GND1" library="supply1" deviceset="GND" device=""/>
<part name="GND2" library="supply1" deviceset="GND" device=""/>
<part name="GND3" library="supply1" deviceset="GND" device=""/>
<part name="I1" library="ngspice-simulation" deviceset="CURRENT" device="" value="ic=gm*vbe"/>
</parts>
<sheets>
<sheet>
<plain>
<text x="53.34" y="29.718" size="1.778" layer="95">E</text>
</plain>
<instances>
<instance part="RB" gate="G$1" x="40.64" y="40.64" smashed="yes">
<attribute name="NAME" x="36.83" y="42.1386" size="1.778" layer="95"/>
<attribute name="VALUE" x="36.83" y="37.338" size="1.778" layer="96"/>
</instance>
<instance part="VIN" gate="G$1" x="27.94" y="30.48" smashed="yes">
<attribute name="NAME" x="35.56" y="30.48" size="1.778" layer="95"/>
</instance>
<instance part="RE" gate="G$1" x="55.88" y="22.86" smashed="yes" rot="R90">
<attribute name="NAME" x="54.3814" y="19.05" size="1.778" layer="95" rot="R90"/>
<attribute name="VALUE" x="59.182" y="19.05" size="1.778" layer="96" rot="R90"/>
</instance>
<instance part="GND1" gate="1" x="27.94" y="15.24" smashed="yes">
<attribute name="VALUE" x="25.4" y="12.7" size="1.778" layer="96"/>
</instance>
<instance part="GND2" gate="1" x="55.88" y="58.42" smashed="yes" rot="R180">
<attribute name="VALUE" x="58.42" y="60.96" size="1.778" layer="96" rot="R180"/>
</instance>
<instance part="GND3" gate="1" x="55.88" y="15.24" smashed="yes">
<attribute name="VALUE" x="53.34" y="12.7" size="1.778" layer="96"/>
</instance>
<instance part="I1" gate="G$1" x="55.88" y="40.64" smashed="yes">
<attribute name="VALUE" x="63.5" y="40.64" size="1.778" layer="96"/>
</instance>
</instances>
<busses>
</busses>
<nets>
<net name="VO" class="0">
<segment>
<pinref part="RE" gate="G$1" pin="2"/>
<wire x1="55.88" y1="27.94" x2="55.88" y2="30.48" width="0.1524" layer="91"/>
<pinref part="I1" gate="G$1" pin="-"/>
<junction x="55.88" y="30.48"/>
<wire x1="55.88" y1="30.48" x2="55.88" y2="33.02" width="0.1524" layer="91"/>
<wire x1="55.88" y1="30.48" x2="63.5" y2="30.48" width="0.1524" layer="91"/>
<label x="59.436" y="31.242" size="1.778" layer="95"/>
</segment>
</net>
<net name="N$3" class="0">
<segment>
<pinref part="VIN" gate="G$1" pin="+"/>
<pinref part="RB" gate="G$1" pin="1"/>
<wire x1="27.94" y1="38.1" x2="27.94" y2="40.64" width="0.1524" layer="91"/>
<wire x1="27.94" y1="40.64" x2="35.56" y2="40.64" width="0.1524" layer="91"/>
</segment>
</net>
<net name="C" class="0">
<segment>
<pinref part="VIN" gate="G$1" pin="-"/>
<pinref part="GND1" gate="1" pin="GND"/>
<wire x1="27.94" y1="22.86" x2="27.94" y2="17.78" width="0.1524" layer="91"/>
</segment>
<segment>
<wire x1="55.88" y1="48.26" x2="55.88" y2="53.34" width="0.1524" layer="91"/>
<pinref part="GND2" gate="1" pin="GND"/>
<pinref part="I1" gate="G$1" pin="+"/>
<label x="52.832" y="52.578" size="1.778" layer="95"/>
<junction x="55.88" y="53.34"/>
<wire x1="55.88" y1="53.34" x2="55.88" y2="55.88" width="0.1524" layer="91"/>
</segment>
<segment>
<pinref part="RE" gate="G$1" pin="1"/>
<pinref part="GND3" gate="1" pin="GND"/>
</segment>
</net>
<net name="VB" class="0">
<segment>
<pinref part="RB" gate="G$1" pin="2"/>
<wire x1="45.72" y1="40.64" x2="48.26" y2="40.64" width="0.1524" layer="91"/>
<label x="45.72" y="38.1" size="1.778" layer="95"/>
<junction x="48.26" y="40.64"/>
</segment>
</net>
</nets>
</sheet>
</sheets>
</schematic>
</drawing>
<compatibility>
<note version="8.2" severity="warning">
Since Version 8.2, EAGLE supports online libraries. The ids
of those online libraries will not be understood (or retained)
with this version.
</note>
<note version="8.3" severity="warning">
Since Version 8.3, EAGLE supports URNs for individual library
assets (packages, symbols, and devices). The URNs of those assets
will not be understood (or retained) with this version.
</note>
<note version="8.3" severity="warning">
Since Version 8.3, EAGLE supports the association of 3D packages
with devices in libraries, schematics, and board files. Those 3D
packages will not be understood (or retained) with this version.
</note>
<note version="8.4" severity="warning">
Since Version 8.4, EAGLE supports properties for SPICE simulation. 
Probes in schematics and SPICE mapping objects found in parts and library devices
will not be understood with this version. Update EAGLE to the latest version
for full support of SPICE simulation. 
</note>
</compatibility>
</eagle>
